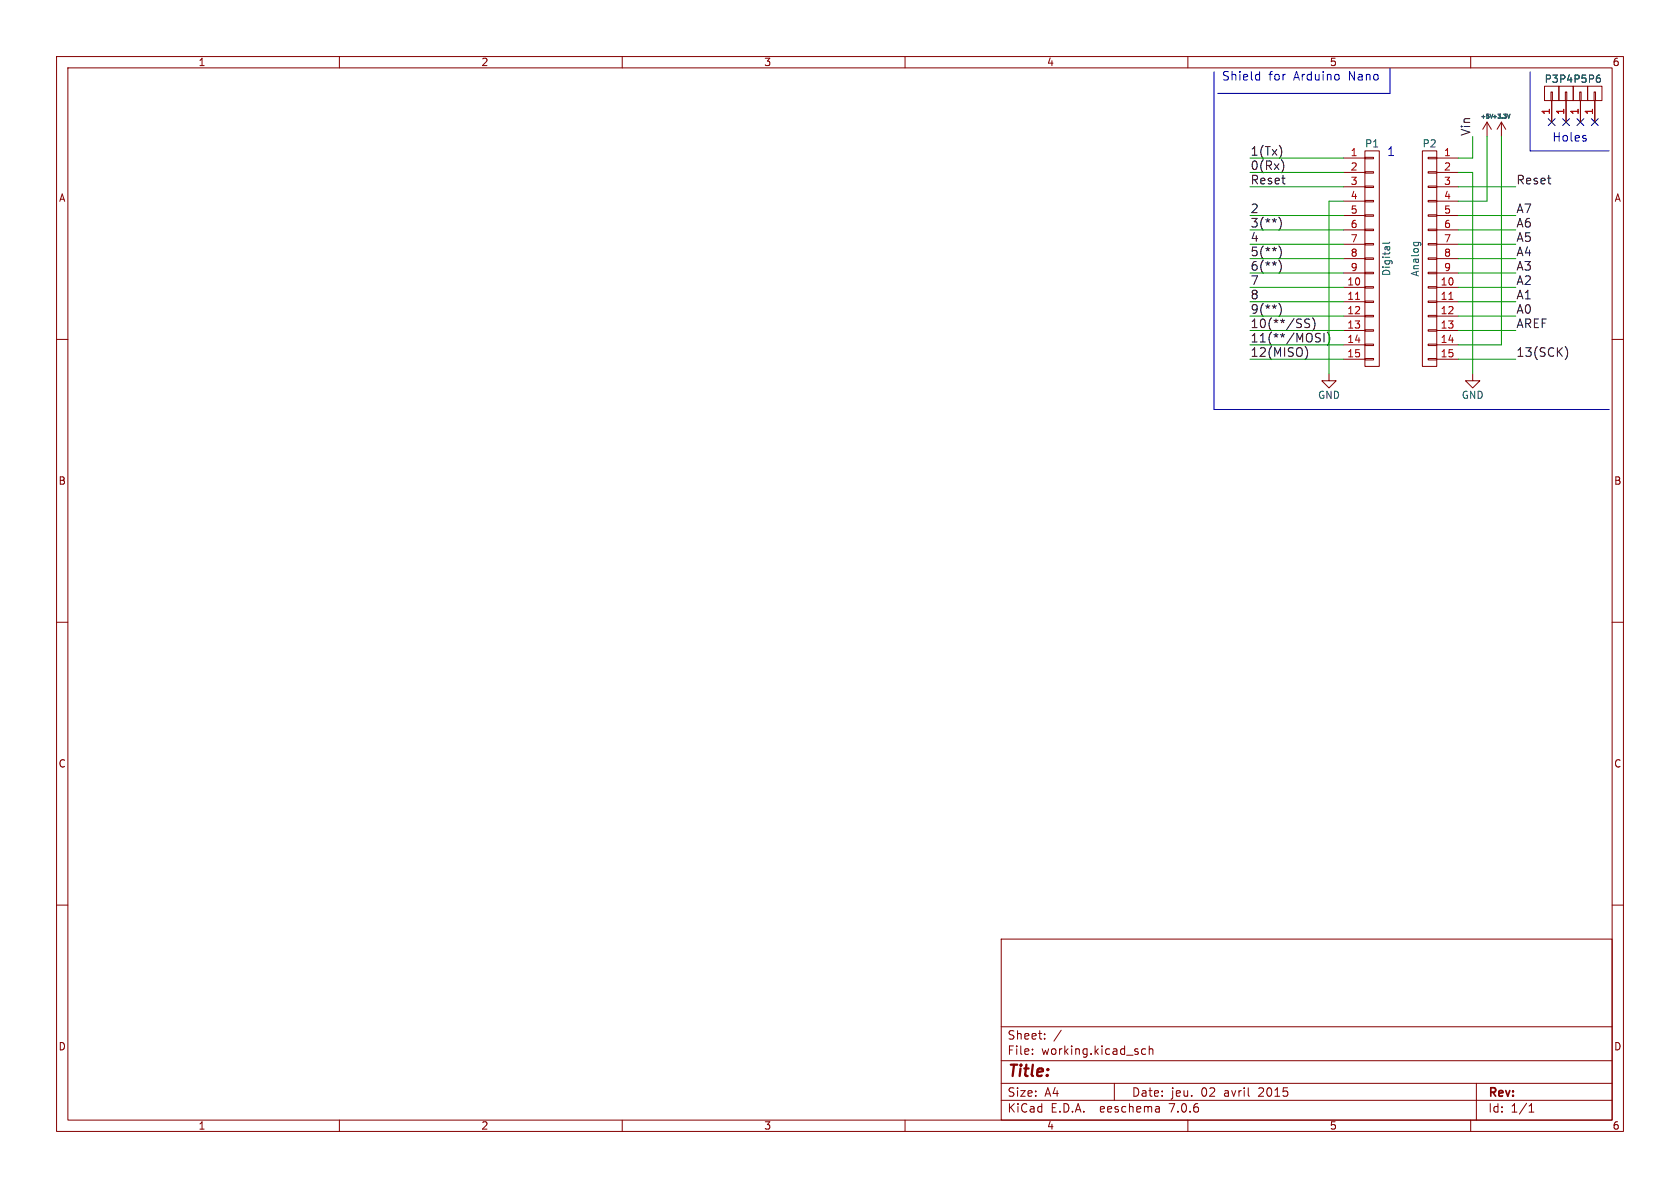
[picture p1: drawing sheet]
(kicad_sch (version 20230121) (generator eeschema)

 (paper "A4")

 (title_block
  (date "jeu. 02 avril 2015"))

 (lib_symbols
  (symbol "Arduino_Nano-rescue:+3.3V" (power) (pin_names (offset 0)) (in_bom yes) (on_board yes)
   (property "Reference" "#PWR" (at 0 -3.81 0) (effects (font (size 1.27 1.27)) hide))
   (property "Value" "+3.3V" (at 0 3.556 0) (effects (font (size 1.27 1.27))))
   (property "Footprint" "" (at 0 0 0) (effects (font (size 1.27 1.27))))
   (property "Datasheet" "" (at 0 0 0) (effects (font (size 1.27 1.27))))
   (symbol "+3.3V_0_1"
    (polyline (pts (xy -0.762 1.27) (xy 0 2.54)) (stroke (width 0) (type solid)) (fill (type none)))
    (polyline (pts (xy 0 0) (xy 0 2.54)) (stroke (width 0) (type solid)) (fill (type none)))
    (polyline (pts (xy 0 2.54) (xy 0.762 1.27)) (stroke (width 0) (type solid)) (fill (type none))))
   (symbol "+3.3V_1_1"
    (pin power_in line (at 0 0 90) (length 0) hide (name "+3V3" (effects (font (size 1.27 1.27)))) (number "1" (effects (font (size 1.27 1.27)))))))
  (symbol "Arduino_Nano-rescue:+5V" (power) (pin_names (offset 0)) (in_bom yes) (on_board yes)
   (property "Reference" "#PWR" (at 0 -3.81 0) (effects (font (size 1.27 1.27)) hide))
   (property "Value" "+5V" (at 0 3.556 0) (effects (font (size 1.27 1.27))))
   (property "Footprint" "" (at 0 0 0) (effects (font (size 1.27 1.27))))
   (property "Datasheet" "" (at 0 0 0) (effects (font (size 1.27 1.27))))
   (symbol "+5V_0_1"
    (polyline (pts (xy -0.762 1.27) (xy 0 2.54)) (stroke (width 0) (type solid)) (fill (type none)))
    (polyline (pts (xy 0 0) (xy 0 2.54)) (stroke (width 0) (type solid)) (fill (type none)))
    (polyline (pts (xy 0 2.54) (xy 0.762 1.27)) (stroke (width 0) (type solid)) (fill (type none))))
   (symbol "+5V_1_1"
    (pin power_in line (at 0 0 90) (length 0) hide (name "+5V" (effects (font (size 1.27 1.27)))) (number "1" (effects (font (size 1.27 1.27)))))))
  (symbol "Arduino_Nano-rescue:CONN_01X01" (pin_names (offset 1.016) hide) (in_bom yes) (on_board yes)
   (property "Reference" "P" (at 0 2.54 0) (effects (font (size 1.27 1.27))))
   (property "Value" "CONN_01X01" (at 2.54 0 90) (effects (font (size 1.27 1.27))))
   (property "Footprint" "" (at 0 0 0) (effects (font (size 1.27 1.27))))
   (property "Datasheet" "" (at 0 0 0) (effects (font (size 1.27 1.27))))
   (symbol "CONN_01X01_0_1"
    (rectangle (start -1.27 0.127) (end 0.254 -0.127) (stroke (width 0) (type solid)) (fill (type none)))
    (rectangle (start -1.27 1.27) (end 1.27 -1.27) (stroke (width 0) (type solid)) (fill (type none))))
   (symbol "CONN_01X01_1_1"
    (pin passive line (at -5.08 0 0) (length 3.81) (name "P1" (effects (font (size 1.27 1.27)))) (number "1" (effects (font (size 1.27 1.27)))))))
  (symbol "Arduino_Nano-rescue:CONN_01X15" (pin_names (offset 1.016) hide) (in_bom yes) (on_board yes)
   (property "Reference" "P" (at 0 20.32 0) (effects (font (size 1.27 1.27))))
   (property "Value" "CONN_01X15" (at 2.54 0 90) (effects (font (size 1.27 1.27))))
   (property "Footprint" "" (at 0 0 0) (effects (font (size 1.27 1.27))))
   (property "Datasheet" "" (at 0 0 0) (effects (font (size 1.27 1.27))))
   (symbol "CONN_01X15_0_1"
    (rectangle (start -1.27 -17.653) (end 0.254 -17.907) (stroke (width 0) (type solid)) (fill (type none)))
    (rectangle (start -1.27 -15.113) (end 0.254 -15.367) (stroke (width 0) (type solid)) (fill (type none)))
    (rectangle (start -1.27 -12.573) (end 0.254 -12.827) (stroke (width 0) (type solid)) (fill (type none)))
    (rectangle (start -1.27 -10.033) (end 0.254 -10.287) (stroke (width 0) (type solid)) (fill (type none)))
    (rectangle (start -1.27 -7.493) (end 0.254 -7.747) (stroke (width 0) (type solid)) (fill (type none)))
    (rectangle (start -1.27 -4.953) (end 0.254 -5.207) (stroke (width 0) (type solid)) (fill (type none)))
    (rectangle (start -1.27 -2.413) (end 0.254 -2.667) (stroke (width 0) (type solid)) (fill (type none)))
    (rectangle (start -1.27 0.127) (end 0.254 -0.127) (stroke (width 0) (type solid)) (fill (type none)))
    (rectangle (start -1.27 2.667) (end 0.254 2.413) (stroke (width 0) (type solid)) (fill (type none)))
    (rectangle (start -1.27 5.207) (end 0.254 4.953) (stroke (width 0) (type solid)) (fill (type none)))
    (rectangle (start -1.27 7.747) (end 0.254 7.493) (stroke (width 0) (type solid)) (fill (type none)))
    (rectangle (start -1.27 10.287) (end 0.254 10.033) (stroke (width 0) (type solid)) (fill (type none)))
    (rectangle (start -1.27 12.827) (end 0.254 12.573) (stroke (width 0) (type solid)) (fill (type none)))
    (rectangle (start -1.27 15.367) (end 0.254 15.113) (stroke (width 0) (type solid)) (fill (type none)))
    (rectangle (start -1.27 17.907) (end 0.254 17.653) (stroke (width 0) (type solid)) (fill (type none)))
    (rectangle (start -1.27 19.05) (end 1.27 -19.05) (stroke (width 0) (type solid)) (fill (type none))))
   (symbol "CONN_01X15_1_1"
    (pin passive line (at -5.08 17.78 0) (length 3.81) (name "P1" (effects (font (size 1.27 1.27)))) (number "1" (effects (font (size 1.27 1.27)))))
    (pin passive line (at -5.08 -5.08 0) (length 3.81) (name "P10" (effects (font (size 1.27 1.27)))) (number "10" (effects (font (size 1.27 1.27)))))
    (pin passive line (at -5.08 -7.62 0) (length 3.81) (name "P11" (effects (font (size 1.27 1.27)))) (number "11" (effects (font (size 1.27 1.27)))))
    (pin passive line (at -5.08 -10.16 0) (length 3.81) (name "P12" (effects (font (size 1.27 1.27)))) (number "12" (effects (font (size 1.27 1.27)))))
    (pin passive line (at -5.08 -12.7 0) (length 3.81) (name "P13" (effects (font (size 1.27 1.27)))) (number "13" (effects (font (size 1.27 1.27)))))
    (pin passive line (at -5.08 -15.24 0) (length 3.81) (name "P14" (effects (font (size 1.27 1.27)))) (number "14" (effects (font (size 1.27 1.27)))))
    (pin passive line (at -5.08 -17.78 0) (length 3.81) (name "P15" (effects (font (size 1.27 1.27)))) (number "15" (effects (font (size 1.27 1.27)))))
    (pin passive line (at -5.08 15.24 0) (length 3.81) (name "P2" (effects (font (size 1.27 1.27)))) (number "2" (effects (font (size 1.27 1.27)))))
    (pin passive line (at -5.08 12.7 0) (length 3.81) (name "P3" (effects (font (size 1.27 1.27)))) (number "3" (effects (font (size 1.27 1.27)))))
    (pin passive line (at -5.08 10.16 0) (length 3.81) (name "P4" (effects (font (size 1.27 1.27)))) (number "4" (effects (font (size 1.27 1.27)))))
    (pin passive line (at -5.08 7.62 0) (length 3.81) (name "P5" (effects (font (size 1.27 1.27)))) (number "5" (effects (font (size 1.27 1.27)))))
    (pin passive line (at -5.08 5.08 0) (length 3.81) (name "P6" (effects (font (size 1.27 1.27)))) (number "6" (effects (font (size 1.27 1.27)))))
    (pin passive line (at -5.08 2.54 0) (length 3.81) (name "P7" (effects (font (size 1.27 1.27)))) (number "7" (effects (font (size 1.27 1.27)))))
    (pin passive line (at -5.08 0 0) (length 3.81) (name "P8" (effects (font (size 1.27 1.27)))) (number "8" (effects (font (size 1.27 1.27)))))
    (pin passive line (at -5.08 -2.54 0) (length 3.81) (name "P9" (effects (font (size 1.27 1.27)))) (number "9" (effects (font (size 1.27 1.27)))))))
  (symbol "Arduino_Nano-rescue:GND" (power) (pin_names (offset 0)) (in_bom yes) (on_board yes)
   (property "Reference" "#PWR" (at 0 -6.35 0) (effects (font (size 1.27 1.27)) hide))
   (property "Value" "GND" (at 0 -3.81 0) (effects (font (size 1.27 1.27))))
   (property "Footprint" "" (at 0 0 0) (effects (font (size 1.27 1.27))))
   (property "Datasheet" "" (at 0 0 0) (effects (font (size 1.27 1.27))))
   (symbol "GND_0_1"
    (polyline (pts (xy 0 0) (xy 0 -1.27) (xy 1.27 -1.27) (xy 0 -2.54) (xy -1.27 -1.27) (xy 0 -1.27)) (stroke (width 0) (type solid)) (fill (type none))))
   (symbol "GND_1_1"
    (pin power_in line (at 0 0 270) (length 0) hide (name "GND" (effects (font (size 1.27 1.27)))) (number "1" (effects (font (size 1.27 1.27))))))))


 (no_connect (at 274.32 21.59))
 (no_connect (at 276.86 21.59))
 (no_connect (at 281.94 21.59))
 (no_connect (at 279.4 21.59))

 (polyline (pts (xy 284.48 72.39) (xy 214.63 72.39)) (stroke (width 0) (type default)))

 (wire (pts (xy 267.97 58.42) (xy 257.81 58.42)) (stroke (width 0) (type default)))
 (polyline (pts (xy 215.265 16.51) (xy 245.745 16.51)) (stroke (width 0) (type default)))

 (wire (pts (xy 265.43 24.13) (xy 265.43 60.96)) (stroke (width 0) (type default)))
 (wire (pts (xy 237.49 55.88) (xy 220.98 55.88)) (stroke (width 0) (type default)))
 (wire (pts (xy 267.97 43.18) (xy 257.81 43.18)) (stroke (width 0) (type default)))
 (wire (pts (xy 267.97 50.8) (xy 257.81 50.8)) (stroke (width 0) (type default)))
 (wire (pts (xy 220.98 30.48) (xy 237.49 30.48)) (stroke (width 0) (type default)))
 (wire (pts (xy 260.35 27.94) (xy 260.35 24.13)) (stroke (width 0) (type default)))
 (wire (pts (xy 265.43 60.96) (xy 257.81 60.96)) (stroke (width 0) (type default)))
 (wire (pts (xy 257.81 53.34) (xy 267.97 53.34)) (stroke (width 0) (type default)))
 (wire (pts (xy 237.49 40.64) (xy 220.98 40.64)) (stroke (width 0) (type default)))
 (polyline (pts (xy 284.48 26.67) (xy 270.51 26.67)) (stroke (width 0) (type default)))

 (wire (pts (xy 220.98 63.5) (xy 237.49 63.5)) (stroke (width 0) (type default)))
 (wire (pts (xy 220.98 48.26) (xy 237.49 48.26)) (stroke (width 0) (type default)))
 (wire (pts (xy 220.98 38.1) (xy 237.49 38.1)) (stroke (width 0) (type default)))
 (wire (pts (xy 220.98 53.34) (xy 237.49 53.34)) (stroke (width 0) (type default)))
 (wire (pts (xy 237.49 27.94) (xy 220.98 27.94)) (stroke (width 0) (type default)))
 (wire (pts (xy 257.81 45.72) (xy 267.97 45.72)) (stroke (width 0) (type default)))
 (wire (pts (xy 237.49 45.72) (xy 220.98 45.72)) (stroke (width 0) (type default)))
 (wire (pts (xy 237.49 35.56) (xy 234.95 35.56)) (stroke (width 0) (type default)))
 (wire (pts (xy 267.97 48.26) (xy 257.81 48.26)) (stroke (width 0) (type default)))
 (wire (pts (xy 237.49 50.8) (xy 220.98 50.8)) (stroke (width 0) (type default)))
 (polyline (pts (xy 214.63 72.39) (xy 214.63 12.7)) (stroke (width 0) (type default)))

 (wire (pts (xy 262.89 24.13) (xy 262.89 35.56)) (stroke (width 0) (type default)))
 (wire (pts (xy 237.49 33.02) (xy 220.98 33.02)) (stroke (width 0) (type default)))
 (wire (pts (xy 234.95 35.56) (xy 234.95 66.04)) (stroke (width 0) (type default)))
 (wire (pts (xy 260.35 30.48) (xy 257.81 30.48)) (stroke (width 0) (type default)))
 (wire (pts (xy 220.98 43.18) (xy 237.49 43.18)) (stroke (width 0) (type default)))
 (wire (pts (xy 257.81 27.94) (xy 260.35 27.94)) (stroke (width 0) (type default)))
 (wire (pts (xy 262.89 35.56) (xy 257.81 35.56)) (stroke (width 0) (type default)))
 (polyline (pts (xy 270.51 26.67) (xy 270.51 12.7)) (stroke (width 0) (type default)))

 (wire (pts (xy 257.81 38.1) (xy 267.97 38.1)) (stroke (width 0) (type default)))
 (wire (pts (xy 267.97 40.64) (xy 257.81 40.64)) (stroke (width 0) (type default)))
 (wire (pts (xy 267.97 55.88) (xy 257.81 55.88)) (stroke (width 0) (type default)))
 (wire (pts (xy 220.98 58.42) (xy 237.49 58.42)) (stroke (width 0) (type default)))
 (wire (pts (xy 260.35 66.04) (xy 260.35 30.48)) (stroke (width 0) (type default)))
 (wire (pts (xy 257.81 63.5) (xy 267.97 63.5)) (stroke (width 0) (type default)))
 (wire (pts (xy 237.49 60.96) (xy 220.98 60.96)) (stroke (width 0) (type default)))
 (polyline (pts (xy 245.745 16.51) (xy 245.745 12.065)) (stroke (width 0) (type default)))

 (wire (pts (xy 267.97 33.02) (xy 257.81 33.02)) (stroke (width 0) (type default)))

 (text "1" (at 245.11 27.94 0) (effects (font (size 1.524 1.524)) (justify left bottom)))
 (text "Holes" (at 274.32 25.4 0) (effects (font (size 1.524 1.524)) (justify left bottom)))
 (text "Shield for Arduino Nano" (at 215.9 14.605 0) (effects (font (size 1.524 1.524)) (justify left bottom)))

 (label "13(SCK)" (at 267.97 63.5 0) (fields_autoplaced) (effects (font (size 1.524 1.524)) (justify left bottom)))
 (label "A4" (at 267.97 45.72 0) (fields_autoplaced) (effects (font (size 1.524 1.524)) (justify left bottom)))
 (label "A1" (at 267.97 53.34 0) (fields_autoplaced) (effects (font (size 1.524 1.524)) (justify left bottom)))
 (label "A7" (at 267.97 38.1 0) (fields_autoplaced) (effects (font (size 1.524 1.524)) (justify left bottom)))
 (label "1(Tx)" (at 220.98 27.94 0) (fields_autoplaced) (effects (font (size 1.524 1.524)) (justify left bottom)))
 (label "11(**/MOSI)" (at 220.98 60.96 0) (fields_autoplaced) (effects (font (size 1.524 1.524)) (justify left bottom)))
 (label "2" (at 220.98 38.1 0) (fields_autoplaced) (effects (font (size 1.524 1.524)) (justify left bottom)))
 (label "9(**)" (at 220.98 55.88 0) (fields_autoplaced) (effects (font (size 1.524 1.524)) (justify left bottom)))
 (label "10(**/SS)" (at 220.98 58.42 0) (fields_autoplaced) (effects (font (size 1.524 1.524)) (justify left bottom)))
 (label "A0" (at 267.97 55.88 0) (fields_autoplaced) (effects (font (size 1.524 1.524)) (justify left bottom)))
 (label "A3" (at 267.97 48.26 0) (fields_autoplaced) (effects (font (size 1.524 1.524)) (justify left bottom)))
 (label "Reset" (at 220.98 33.02 0) (fields_autoplaced) (effects (font (size 1.524 1.524)) (justify left bottom)))
 (label "6(**)" (at 220.98 48.26 0) (fields_autoplaced) (effects (font (size 1.524 1.524)) (justify left bottom)))
 (label "A5" (at 267.97 43.18 0) (fields_autoplaced) (effects (font (size 1.524 1.524)) (justify left bottom)))
 (label "5(**)" (at 220.98 45.72 0) (fields_autoplaced) (effects (font (size 1.524 1.524)) (justify left bottom)))
 (label "0(Rx)" (at 220.98 30.48 0) (fields_autoplaced) (effects (font (size 1.524 1.524)) (justify left bottom)))
 (label "4" (at 220.98 43.18 0) (fields_autoplaced) (effects (font (size 1.524 1.524)) (justify left bottom)))
 (label "8" (at 220.98 53.34 0) (fields_autoplaced) (effects (font (size 1.524 1.524)) (justify left bottom)))
 (label "7" (at 220.98 50.8 0) (fields_autoplaced) (effects (font (size 1.524 1.524)) (justify left bottom)))
 (label "Reset" (at 267.97 33.02 0) (fields_autoplaced) (effects (font (size 1.524 1.524)) (justify left bottom)))
 (label "Vin" (at 260.35 24.13 90) (fields_autoplaced) (effects (font (size 1.524 1.524)) (justify left bottom)))
 (label "A6" (at 267.97 40.64 0) (fields_autoplaced) (effects (font (size 1.524 1.524)) (justify left bottom)))
 (label "AREF" (at 267.97 58.42 0) (fields_autoplaced) (effects (font (size 1.524 1.524)) (justify left bottom)))
 (label "A2" (at 267.97 50.8 0) (fields_autoplaced) (effects (font (size 1.524 1.524)) (justify left bottom)))
 (label "3(**)" (at 220.98 40.64 0) (fields_autoplaced) (effects (font (size 1.524 1.524)) (justify left bottom)))
 (label "12(MISO)" (at 220.98 63.5 0) (fields_autoplaced) (effects (font (size 1.524 1.524)) (justify left bottom)))

 (symbol (lib_id "Arduino_Nano-rescue:CONN_01X01") (at 274.32 16.51 90) (unit 1) (in_bom yes) (on_board yes) (dnp no)
  (property "Reference" "P3" (at 274.32 13.97 90) (effects (font (size 1.27 1.27))))
  (property "Value" "CONN_01X01" (at 274.32 13.97 90) (effects (font (size 1.27 1.27)) hide))
  (property "Footprint" "Socket_Arduino_Nano:1pin_Nano" (at 274.32 16.51 0) (effects (font (size 1.27 1.27)) hide))
  (property "Datasheet" "" (at 274.32 16.51 0) (effects (font (size 1.27 1.27)))) (pin "1"))

 (symbol (lib_id "Arduino_Nano-rescue:CONN_01X01") (at 276.86 16.51 90) (unit 1) (in_bom yes) (on_board yes) (dnp no)
  (property "Reference" "P4" (at 276.86 13.97 90) (effects (font (size 1.27 1.27))))
  (property "Value" "CONN_01X01" (at 276.86 13.97 90) (effects (font (size 1.27 1.27)) hide))
  (property "Footprint" "Socket_Arduino_Nano:1pin_Nano" (at 276.86 16.51 0) (effects (font (size 1.27 1.27)) hide))
  (property "Datasheet" "" (at 276.86 16.51 0) (effects (font (size 1.27 1.27)))) (pin "1"))

 (symbol (lib_id "Arduino_Nano-rescue:CONN_01X01") (at 279.4 16.51 90) (unit 1) (in_bom yes) (on_board yes) (dnp no)
  (property "Reference" "P5" (at 279.4 13.97 90) (effects (font (size 1.27 1.27))))
  (property "Value" "CONN_01X01" (at 279.4 13.97 90) (effects (font (size 1.27 1.27)) hide))
  (property "Footprint" "Socket_Arduino_Nano:1pin_Nano" (at 279.4 16.51 0) (effects (font (size 1.27 1.27)) hide))
  (property "Datasheet" "" (at 279.4 16.51 0) (effects (font (size 1.27 1.27)))) (pin "1"))

 (symbol (lib_id "Arduino_Nano-rescue:CONN_01X01") (at 281.94 16.51 90) (unit 1) (in_bom yes) (on_board yes) (dnp no)
  (property "Reference" "P6" (at 281.94 13.97 90) (effects (font (size 1.27 1.27))))
  (property "Value" "CONN_01X01" (at 281.94 13.97 90) (effects (font (size 1.27 1.27)) hide))
  (property "Footprint" "Socket_Arduino_Nano:1pin_Nano" (at 281.94 16.51 0) (effects (font (size 1.27 1.27)) hide))
  (property "Datasheet" "" (at 281.94 16.51 0) (effects (font (size 1.27 1.27)))) (pin "1"))

 (symbol (lib_id "Arduino_Nano-rescue:CONN_01X15") (at 242.57 45.72 0) (unit 1) (in_bom yes) (on_board yes) (dnp no)
  (property "Reference" "P1" (at 242.57 25.4 0) (effects (font (size 1.27 1.27))))
  (property "Value" "Digital" (at 245.11 45.72 90) (effects (font (size 1.27 1.27))))
  (property "Footprint" "Socket_Arduino_Nano:Socket_Strip_Arduino_1x15" (at 242.57 45.72 0) (effects (font (size 1.27 1.27)) hide))
  (property "Datasheet" "" (at 242.57 45.72 0) (effects (font (size 1.27 1.27)))) (pin "1") (pin "10") (pin "11") (pin "12") (pin "13") (pin "14") (pin "15") (pin "2") (pin "3") (pin "4") (pin "5") (pin "6") (pin "7") (pin "8") (pin "9"))

 (symbol (lib_id "Arduino_Nano-rescue:CONN_01X15") (at 252.73 45.72 0) (mirror y) (unit 1) (in_bom yes) (on_board yes) (dnp no)
  (property "Reference" "P2" (at 252.73 25.4 0) (effects (font (size 1.27 1.27))))
  (property "Value" "Analog" (at 250.19 45.72 90) (effects (font (size 1.27 1.27))))
  (property "Footprint" "Socket_Arduino_Nano:Socket_Strip_Arduino_1x15" (at 252.73 45.72 0) (effects (font (size 1.27 1.27)) hide))
  (property "Datasheet" "" (at 252.73 45.72 0) (effects (font (size 1.27 1.27)))) (pin "1") (pin "10") (pin "11") (pin "12") (pin "13") (pin "14") (pin "15") (pin "2") (pin "3") (pin "4") (pin "5") (pin "6") (pin "7") (pin "8") (pin "9"))

 (symbol (lib_id "Arduino_Nano-rescue:GND") (at 234.95 66.04 0) (unit 1) (in_bom yes) (on_board yes) (dnp no)
  (property "Reference" "#PWR01" (at 234.95 72.39 0) (effects (font (size 1.27 1.27)) hide))
  (property "Value" "GND" (at 234.95 69.85 0) (effects (font (size 1.27 1.27))))
  (property "Footprint" "" (at 234.95 66.04 0) (effects (font (size 1.27 1.27))))
  (property "Datasheet" "" (at 234.95 66.04 0) (effects (font (size 1.27 1.27)))) (pin "1"))

 (symbol (lib_id "Arduino_Nano-rescue:GND") (at 260.35 66.04 0) (unit 1) (in_bom yes) (on_board yes) (dnp no)
  (property "Reference" "#PWR02" (at 260.35 72.39 0) (effects (font (size 1.27 1.27)) hide))
  (property "Value" "GND" (at 260.35 69.85 0) (effects (font (size 1.27 1.27))))
  (property "Footprint" "" (at 260.35 66.04 0) (effects (font (size 1.27 1.27))))
  (property "Datasheet" "" (at 260.35 66.04 0) (effects (font (size 1.27 1.27)))) (pin "1"))

 (symbol (lib_id "Arduino_Nano-rescue:+5V") (at 262.89 24.13 0) (unit 1) (in_bom yes) (on_board yes) (dnp no)
  (property "Reference" "#PWR03" (at 262.89 27.94 0) (effects (font (size 1.27 1.27)) hide))
  (property "Value" "+5V" (at 262.89 20.574 0) (effects (font (size 0.7112 0.7112))))
  (property "Footprint" "" (at 262.89 24.13 0) (effects (font (size 1.27 1.27))))
  (property "Datasheet" "" (at 262.89 24.13 0) (effects (font (size 1.27 1.27)))) (pin "1"))

 (symbol (lib_id "Arduino_Nano-rescue:+3.3V") (at 265.43 24.13 0) (unit 1) (in_bom yes) (on_board yes) (dnp no)
  (property "Reference" "#PWR04" (at 265.43 27.94 0) (effects (font (size 1.27 1.27)) hide))
  (property "Value" "+3.3V" (at 265.43 20.574 0) (effects (font (size 0.7112 0.7112))))
  (property "Footprint" "" (at 265.43 24.13 0) (effects (font (size 1.27 1.27))))
  (property "Datasheet" "" (at 265.43 24.13 0) (effects (font (size 1.27 1.27)))) (pin "1"))

 (sheet_instances (path "" (page "1"))))
